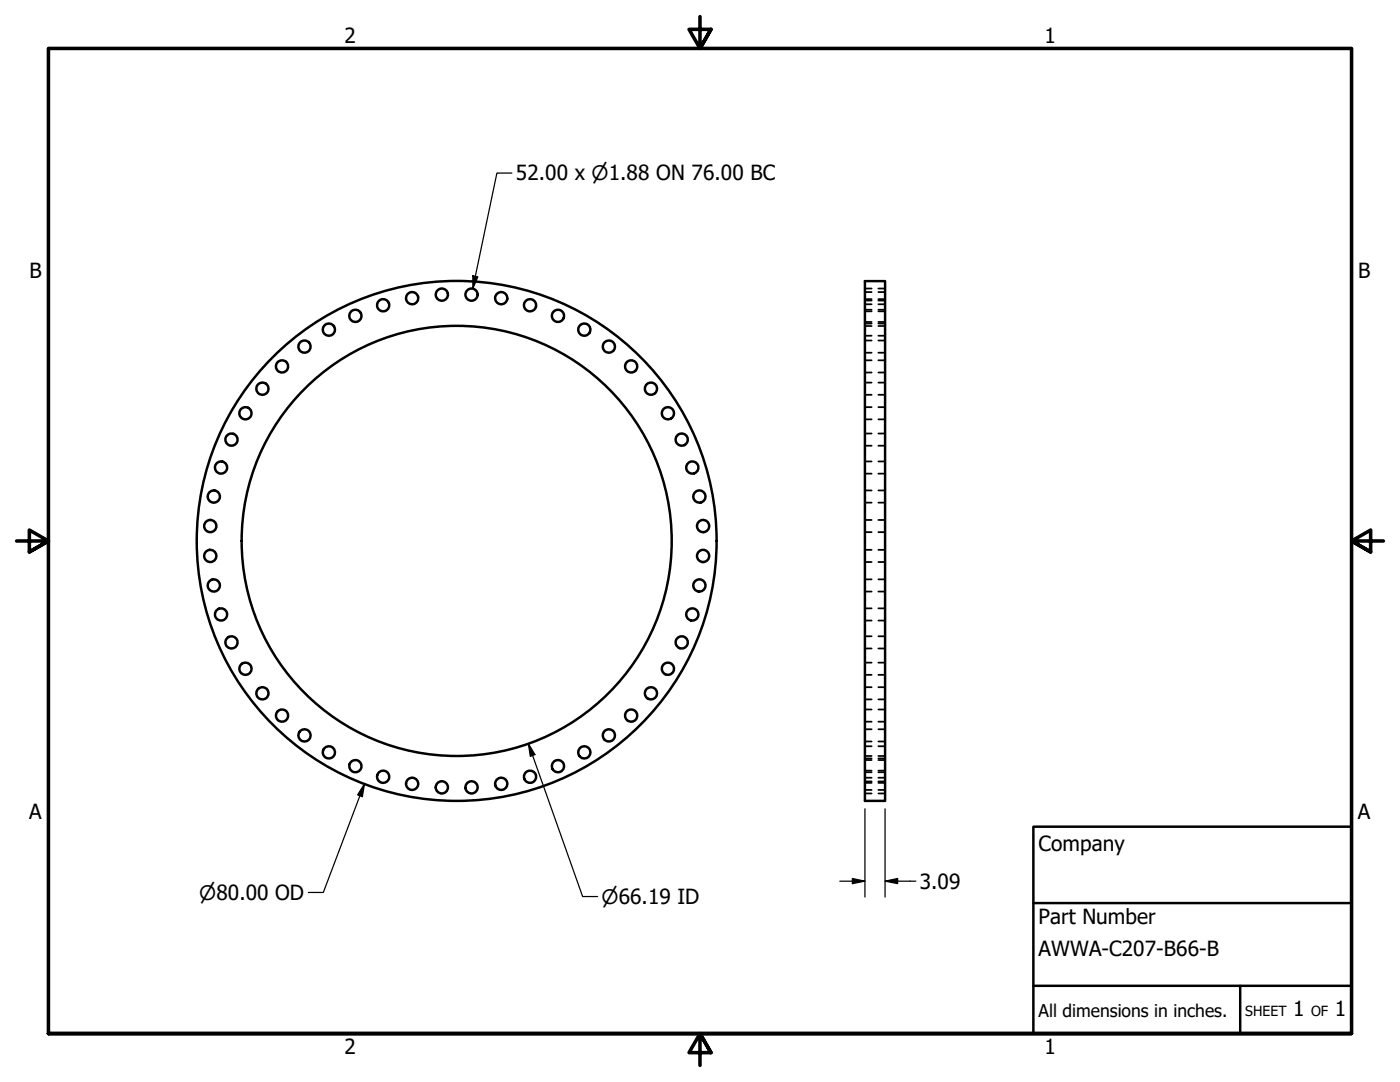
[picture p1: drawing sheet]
<svg xmlns="http://www.w3.org/2000/svg" width="279mm" height="216mm" viewBox="0 0 279 216" stroke-linecap="round" stroke-linejoin="round" font-family="sans-serif">
<!-- layer: Visible (ANSI) -->
<g fill="none" stroke="#000" stroke-width=".49">
<path d="M172.6 56.1h4v103.7h-4z"/>
<circle cx="82.2" cy="59.5" r="1.22"/>
<circle cx="88.2" cy="58.8" r="1.22"/>
<circle cx="94.1" cy="58.8" r="1.22"/>
<circle cx="100" cy="59.5" r="1.22"/>
<circle cx="52.4" cy="77.6" r="1.22"/>
<circle cx="56.3" cy="73.1" r="1.22"/>
<circle cx="60.8" cy="69.2" r="1.22"/>
<circle cx="65.6" cy="65.8" r="1.22"/>
<circle cx="70.9" cy="63" r="1.22"/>
<circle cx="76.5" cy="60.9" r="1.22"/>
<circle cx="105.8" cy="60.9" r="1.22"/>
<circle cx="111.4" cy="63" r="1.22"/>
<circle cx="116.6" cy="65.8" r="1.22"/>
<circle cx="121.5" cy="69.2" r="1.22"/>
<circle cx="126" cy="73.1" r="1.22"/>
<circle cx="129.9" cy="77.6" r="1.22"/>
<circle cx="42.7" cy="99.1" r="1.22"/>
<circle cx="44.1" cy="93.3" r="1.22"/>
<circle cx="46.2" cy="87.7" r="1.22"/>
<circle cx="49" cy="82.5" r="1.22"/>
<circle cx="133.3" cy="82.5" r="1.22"/>
<circle cx="136" cy="87.7" r="1.22"/>
<circle cx="138.2" cy="93.3" r="1.22"/>
<circle cx="139.6" cy="99.1" r="1.22"/>
<circle cx="42" cy="105" r="1.22"/>
<circle cx="42" cy="110.9" r="1.22"/>
<circle cx="42.7" cy="116.8" r="1.22"/>
<circle cx="91.1" cy="107.9" r="51.9"/>
<circle cx="91.1" cy="107.9" r="42.9"/>
<circle cx="139.6" cy="116.8" r="1.22"/>
<circle cx="140.3" cy="105" r="1.22"/>
<circle cx="140.3" cy="110.9" r="1.22"/>
<circle cx="44.1" cy="122.6" r="1.22"/>
<circle cx="46.2" cy="128.2" r="1.22"/>
<circle cx="49" cy="133.4" r="1.22"/>
<circle cx="52.4" cy="138.3" r="1.22"/>
<circle cx="129.9" cy="138.3" r="1.22"/>
<circle cx="133.3" cy="133.4" r="1.22"/>
<circle cx="136" cy="128.2" r="1.22"/>
<circle cx="138.2" cy="122.6" r="1.22"/>
<circle cx="56.3" cy="142.8" r="1.22"/>
<circle cx="60.8" cy="146.7" r="1.22"/>
<circle cx="65.6" cy="150.1" r="1.22"/>
<circle cx="70.9" cy="152.9" r="1.22"/>
<circle cx="76.5" cy="155" r="1.22"/>
<circle cx="82.3" cy="156.4" r="1.22"/>
<circle cx="88.2" cy="157.1" r="1.22"/>
<circle cx="94.1" cy="157.1" r="1.22"/>
<circle cx="100" cy="156.4" r="1.22"/>
<circle cx="105.8" cy="155" r="1.22"/>
<circle cx="111.4" cy="152.9" r="1.22"/>
<circle cx="116.6" cy="150.1" r="1.22"/>
<circle cx="121.5" cy="146.7" r="1.22"/>
<circle cx="126" cy="142.8" r="1.22"/>
</g>
<!-- layer: Hidden (ANSI) -->
<g fill="none" stroke="#000" stroke-width=".35">
<path d="M172.6 58.3h1.4M172.6 59.7h1.4M172.6 60h1.4M172.6 57.6h1.4M175.3 58.3h1.3M175.3 59.7h1.3M175.3 60h1.3M175.3 57.6h1.3M172.6 65.1h1.4M172.6 60.7h1.4M172.6 62.1h1.4M172.6 64.2h1.4"/>
<path d="M172.6 61.8h1.4M172.6 67h1.4M172.6 64.6h1.4M172.6 70.4h1.4M172.6 67.9h1.4M172.6 74.3h1.4M172.6 71.9h1.4M172.6 78.8h1.4M172.6 76.3h1.4M175.3 65.1h1.3M175.3 60.7h1.3M175.3 62.1h1.3"/>
<path d="M175.3 64.2h1.3M175.3 61.8h1.3M175.3 67h1.3M175.3 64.6h1.3M175.3 70.4h1.3M175.3 67.9h1.3M175.3 74.3h1.3M175.3 71.9h1.3M175.3 78.8h1.3M175.3 76.3h1.3M172.6 83.7h1.4M172.6 81.2h1.4"/>
<path d="M172.6 88.9h1.4M172.6 86.5h1.4M172.6 94.5h1.4M172.6 92.1h1.4M172.6 97.9h1.4M175.3 83.7h1.3M175.3 81.2h1.3M175.3 88.9h1.3M175.3 86.5h1.3M175.3 94.5h1.3M175.3 92.1h1.3M175.3 97.9h1.3"/>
<path d="M172.6 100.3h1.4M172.6 106.2h1.4M172.6 103.8h1.4M172.6 112.1h1.4M172.6 109.7h1.4M172.6 118h1.4M172.6 115.6h1.4M175.3 100.3h1.3M175.3 106.2h1.3M175.3 103.8h1.3M175.3 112.1h1.3M175.3 109.7h1.3"/>
<path d="M175.3 118h1.3M175.3 115.6h1.3M172.6 123.8h1.4M172.6 121.4h1.4M172.6 129.4h1.4M172.6 127h1.4M172.6 134.7h1.4M172.6 132.2h1.4M172.6 139.6h1.4M172.6 137.1h1.4M175.3 123.8h1.3M175.3 121.4h1.3"/>
<path d="M175.3 129.4h1.3M175.3 127h1.3M175.3 134.7h1.3M175.3 132.2h1.3M175.3 139.6h1.3M175.3 137.1h1.3M172.6 150.8h1.4M172.6 144h1.4M172.6 141.6h1.4M172.6 148h1.4M172.6 145.5h1.4M172.6 151.3h1.4"/>
<path d="M172.6 148.9h1.4M172.6 154.1h1.4M172.6 151.7h1.4M172.6 156.2h1.4M172.6 153.8h1.4M172.6 157.6h1.4M172.6 155.2h1.4M172.6 158.3h1.4M172.6 155.9h1.4M175.3 150.8h1.3M175.3 144h1.3M175.3 141.6h1.3"/>
<path d="M175.3 148h1.3M175.3 145.5h1.3M175.3 151.3h1.3M175.3 148.9h1.3M175.3 154.1h1.3M175.3 151.7h1.3M175.3 156.2h1.3M175.3 153.8h1.3M175.3 157.6h1.3M175.3 155.2h1.3M175.3 158.3h1.3M175.3 155.9h1.3"/>
</g>
<!-- layer: Border (ANSI) -->
<path d="M139.7 3.3v6.4l-2.2-3.8h4.4l-2.2 3.8 2.2-3.8M3.3 107.9h6.4l-3.8-2.1v4.3l3.8-2.2-3.8 2.2M276.1 107.9h-6.4l3.8-2.1v4.3l-3.8-2.2 3.8 2.2M9.7 206.2v-196.5h260v196.5h-260h260M141.9 210l-2.2-3.8 2.2 3.8h-4.4l2.2-3.8v6.4" fill="none" stroke="#000" stroke-width=".71"/>
<!-- layer: Title (ANSI) -->
<path d="M206.2 165h63.5v41.2h-63.5zM206.2 196.7h63.5M206.2 180.2h63.5M247.5 196.7v9.5" fill="none" stroke="#000" stroke-width=".49"/>
<!-- layer: Dimension (ANSI) -->
<path d="M102.2 34.5h-3l-4.8 23.1M94.4 55l1 .2-1 2.4zM72.7 156.4l-.4 2.6-.9-.4zM72.7 156.4l-8.2 21.7h-3M105.4 148.4l1.4 2.2-1 .3zM105.4 148.4l10.9 30.5h3M167.6 175.8h5M170.1 175.3l2.5 .5-2.5 .5zM172.6 161.4v17.6M176.6 175.8l2.5-.5v1zM176.6 175.8h6.2M176.6 161.4v17.6" fill="none" stroke="#000" stroke-width=".25"/>
<g fill="#000">
<path d="M94.4 55l1 .2-1 2.4z" fill-rule="evenodd"/>
<path d="M72.7 156.4l-.4 2.6-.9-.4z" fill-rule="evenodd"/>
<path d="M105.4 148.4l1.4 2.2-1 .3z" fill-rule="evenodd"/>
<path d="M170.1 175.3l2.5 .5-2.5 .5z" fill-rule="evenodd"/>
<path d="M176.6 175.8l2.5-.5v1z" fill-rule="evenodd"/>
</g>
<g font-size="4.2">
<text x="68.7" y="8.6">2</text>
<text x="208.4" y="8.6">1</text>
<text x="103" y="36">52.00 x ⌀1.88 ON 76.00 BC</text>
<text x="5.9" y="55.5">B</text>
<text x="271" y="55.5">B</text>
<text x="5.8" y="163.4">A</text>
<text x="271" y="163.4">A</text>
<text x="207.3" y="169.8">Company</text>
<text x="183.6" y="177.3">3.09</text>
<text x="207.3" y="184.4">Part Number</text>
<text x="207.3" y="190.7">AWWA-C207-B66-B</text>
<text x="258.1" y="202.8">1</text>
<text x="266.4" y="202.8">1</text>
<text x="68.7" y="210.3">2</text>
<text x="208.4" y="210.3">1</text>
</g>
<g font-size="4">
<text x="39.8" y="179.6">⌀80.00 OD</text>
<text x="120.1" y="180.4">⌀66.19 ID</text>
</g>
<text font-size="3.5" x="207.3" y="202.9">All dimensions in inches.</text>
<g font-size="2.8">
<text x="248.5" y="202.8">SHEET</text>
<text x="261.7" y="202.8">OF</text>
</g>
</svg>
